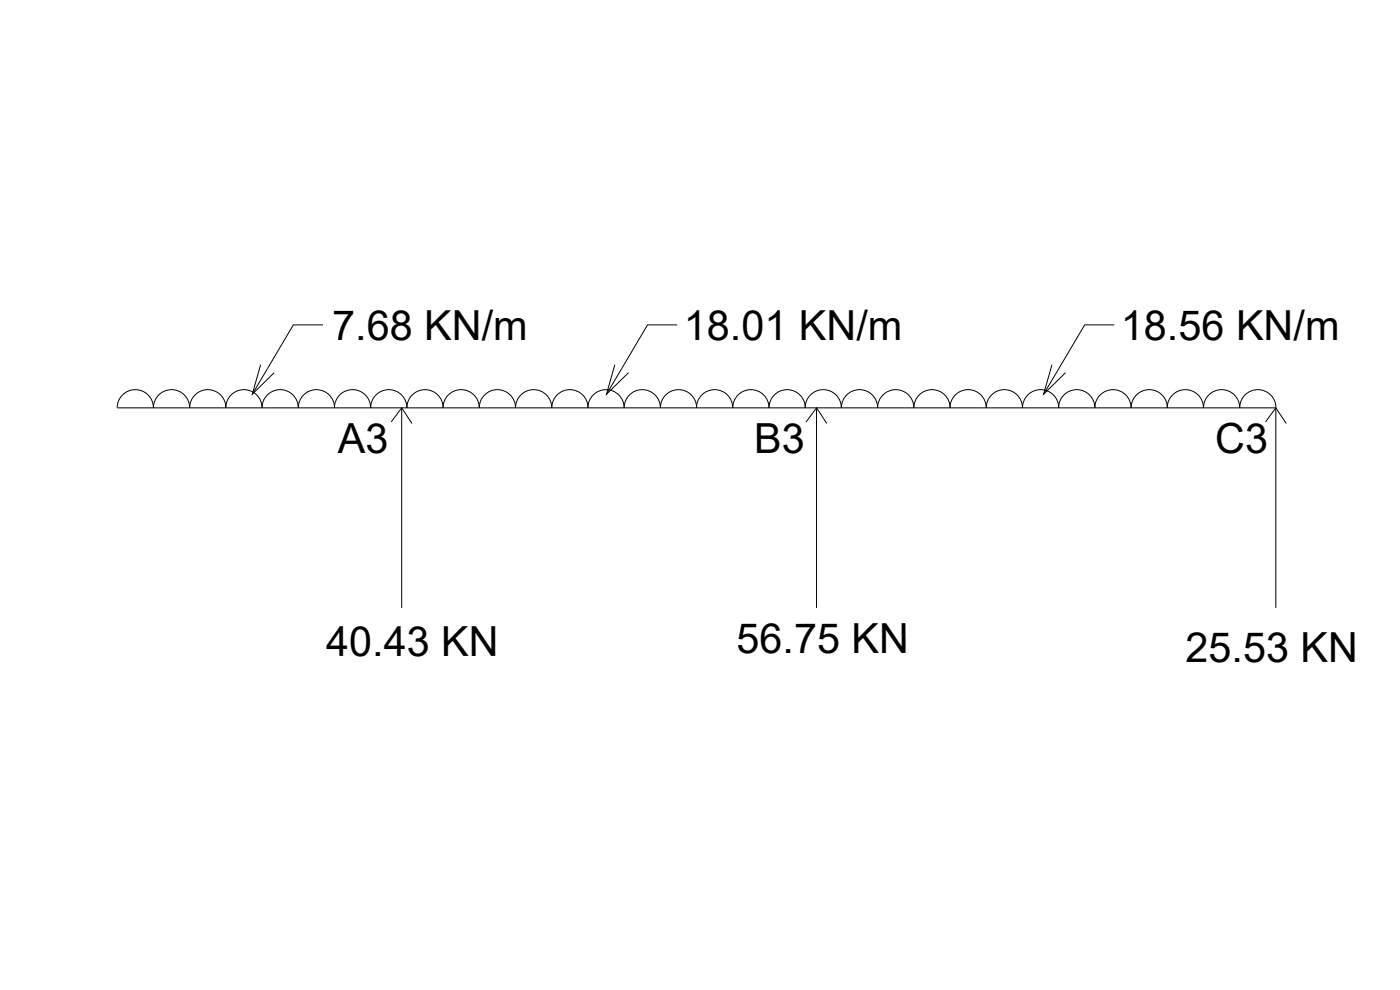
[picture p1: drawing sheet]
<svg xmlns="http://www.w3.org/2000/svg" width="420mm" height="297mm" viewBox="0 0 420 297" stroke-linecap="round" stroke-linejoin="round" font-family="sans-serif">
<!-- layer: 0 -->
<g fill="none" stroke="#000" stroke-width=".3">
<path d="M96.9 97.5h-8.9l-12.3 20.8M203.2 97.5h-8.9l-12.3 20.8M334.4 97.5h-8.9l-12.3 20.8M78.2 109.4l-2.5 8.9 6.6-6.5M184.5 109.4l-2.5 8.9 6.6-6.5M315.7 109.4l-2.5 8.9 6.6-6.5M67.8 122.4a5.4 5.4 0 0 1 5.4-5.5 5.4 5.4 0 0 1 5.4 5.5 5.4 5.4 0 0 1 5.5-5.5 5.4 5.4 0 0 1 5.4 5.5 5.4 5.4 0 0 1 5.5-5.5 5.4 5.4 0 0 1 5.4 5.5 5.4 5.4 0 0 1 5.4-5.5 5.4 5.4 0 0 1 5.4 5.5 5.4 5.4 0 0 1 5.5-5.5 5.4 5.4 0 0 1 5.4 5.5 5.4 5.4 0 0 1 5.5-5.5 5.4 5.4 0 0 1 5.4 5.5M67.8 122.4a5.4 5.4 0 0 0-5.4-5.5 5.4 5.4 0 0 0-5.5 5.5 5.4 5.4 0 0 0-5.4-5.5 5.4 5.4 0 0 0-5.5 5.5 5.4 5.4 0 0 0-5.4-5.5 5.4 5.4 0 0 0-5.4 5.5h347.7v60M117.4 126.6l3.2-4.2 3 4.7M120.6 122.4v60M133 122.4a5.4 5.4 0 0 1 5.4-5.5 5.4 5.4 0 0 1 5.4 5.5 5.4 5.4 0 0 1 5.5-5.5 5.4 5.4 0 0 1 5.4 5.5 5.4 5.4 0 0 1 5.5-5.5 5.4 5.4 0 0 1 5.4 5.5 5.4 5.4 0 0 1 5.4-5.5 5.4 5.4 0 0 1 5.5 5.5 5.4 5.4 0 0 1 5.4-5.5 5.4 5.4 0 0 1 5.4 5.5 5.4 5.4 0 0 1 5.5-5.5 5.4 5.4 0 0 1 5.4 5.5 5.4 5.4 0 0 1 5.4-5.5 5.4 5.4 0 0 1 5.5 5.5M209 122.4a5.4 5.4 0 0 1 5.5-5.5 5.4 5.4 0 0 1 5.4 5.5 5.4 5.4 0 0 1 5.4-5.5 5.4 5.4 0 0 1 5.5 5.5 5.4 5.4 0 0 1 5.4-5.5 5.4 5.4 0 0 1 5.5 5.5"/>
<path d="M241.6 122.4a5.4 5.4 0 0 1 5.5-5.5 5.4 5.4 0 0 1 5.4 5.5 5.4 5.4 0 0 1 5.4-5.5 5.4 5.4 0 0 1 5.5 5.5 5.4 5.4 0 0 1 5.4-5.5 5.4 5.4 0 0 1 5.5 5.5 5.4 5.4 0 0 1 5.4-5.5 5.4 5.4 0 0 1 5.4 5.5 5.4 5.4 0 0 1 5.5-5.5 5.4 5.4 0 0 1 5.4 5.5 5.4 5.4 0 0 1 5.4-5.5 5.4 5.4 0 0 1 5.5 5.5 5.4 5.4 0 0 1 5.4-5.5 5.4 5.4 0 0 1 5.4 5.5M241.9 126.6l3.2-4.2 3 4.7M245.1 122.4v60M317.7 122.4a5.4 5.4 0 0 1 5.4-5.5 5.4 5.4 0 0 1 5.5 5.5 5.4 5.4 0 0 1 5.4-5.5 5.4 5.4 0 0 1 5.5 5.5 5.4 5.4 0 0 1 5.4-5.5 5.4 5.4 0 0 1 5.4 5.5 5.4 5.4 0 0 1 5.5-5.5 5.4 5.4 0 0 1 5.4 5.5 5.4 5.4 0 0 1 5.4-5.5 5.4 5.4 0 0 1 5.5 5.5 5.4 5.4 0 0 1 5.4-5.5 5.4 5.4 0 0 1 5.4 5.5M379.8 126.6l3.1-4.2 3.1 4.7"/>
</g>
<g font-size="12.4">
<text x="99.7" y="102">7.68 KN/m</text>
<text x="205.2" y="102">18.01 KN/m</text>
<text x="336.4" y="102">18.56 KN/m</text>
<text x="101.4" y="136">A3</text>
<text x="226.4" y="136">B3</text>
<text x="364.7" y="136">C3</text>
<text x="97.9" y="196.9">40.43 KN</text>
<text x="221.1" y="196">56.75 KN</text>
<text x="355.8" y="198.7">25.53 KN</text>
</g>
</svg>
